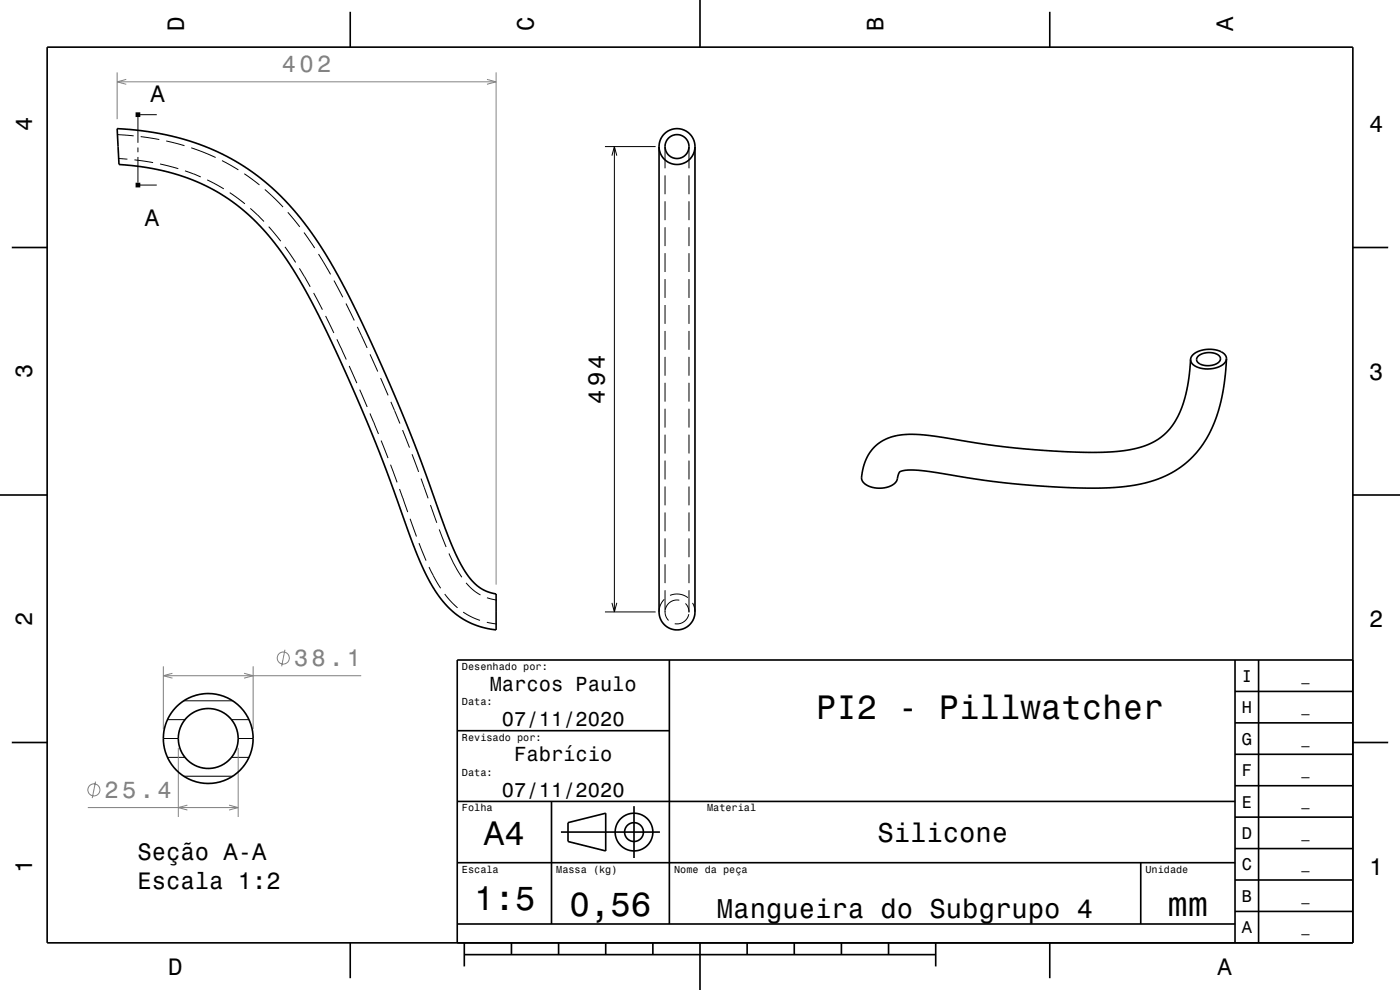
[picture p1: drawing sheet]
<svg xmlns="http://www.w3.org/2000/svg" width="297mm" height="210mm" viewBox="0 0 297 210" stroke-linecap="round" stroke-linejoin="round" font-family="sans-serif">
<g fill="none" stroke="#000" stroke-width=".21">
<path d="M24.9 28.6l3.4 .2M25.2 33.6l1.8 .2M28.5 33.9l4 .6M29.3 24.8v5.5M29.3 31.3v1M29.3 33.3v5.5M29.8 24.3h3.5M29.8 39.3h3.5M29.8 29l4 .6M33.9 34.8l3.9 1M35.3 29.9l3.8 1M39.3 36.2l1.8 .7"/>
<path d="M40.6 31.4l5.1 2M41.1 36.9l1.5 .6M44 38.2l3.5 1.9M47.1 34.1l3.5 1.9M51.8 36.9l3.2 2.3M128.3 31.1h10.8M129.8 33l.5-1.9 .6 1.9M130.3 31.1v98.7M141.1 31.1v4.6M141.1 37.2v4M146.2 31.1v4.6M146.2 37.2v4"/>
<path d="M48.7 40.9l3.3 2.3M53.1 44.2l2.9 2.8M56.2 40.2l3.8 3.7M57 48.1l2.6 3.1M60.5 52.4l2.2 3.3M61.1 45l2.5 3.1M63.5 56.9l1.1 1.7M64.5 49.3l2.3 3.3M64.6 58.6l1.2 2.2M67.6 53.9l2.5 4.3M70.9 59.5l1.8 3.6M141.1 42.7v4"/>
<path d="M141.1 48.2v4M141.1 53.7v4M141.1 59.2v4M146.2 42.7v4M146.2 48.2v4M146.2 53.7v4M146.2 59.2v4M66.5 62.1l1.9 3.6M69.1 67l1.7 3.6M71.5 72l2 4.3M73.4 64.4l1.8 3.6M74.1 77.6l1.6 3.7"/>
<path d="M75.8 69.3l2.1 4.5M78.5 75.2l1.6 3.6M141.1 64.7v4M141.1 70.2v4M141.1 75.7v4M146.2 64.7v4M146.2 70.2v4M146.2 75.7v4M76.3 82.7l1.6 3.6M78.5 87.7l.8 1.8M79.3 89.5l1 2.6M80.7 80.2l1.6 3.7"/>
<path d="M80.9 93.5l1.4 3.7M82.9 98.6l1.3 3.7M82.9 85.2l1.9 4.6M85.4 91.2l1.5 3.8M87.4 96.4l1.4 3.7M141.1 81.2v4M141.1 86.7v4M141.1 92.2v4M141.1 97.7v4M146.2 81.2v4M146.2 86.7v4M146.2 92.2v4"/>
<path d="M146.2 97.7v4M84.8 103.7l1.7 4.9M87 110l1.4 3.8M88.9 115.2l1.5 3.7M89.3 101.5l1.5 4.2M91.3 107.1l1.4 3.8M93.2 112.3l1.4 3.7M95.2 117.4l.9 1.8M96.1 119.2l1.9 3.3M141.1 103.2v4M141.1 108.7v4M141.1 114.2v4"/>
<path d="M141.1 119.7v4M146.2 103.2v4M146.2 108.7v4M146.2 114.2v4M146.2 119.7v4M91 120.3l2.5 4.5M94.3 126l1.4 1.6 1.4 1.3M98.3 129.8l1.7 1.1 1.8 .7M98.9 123.6l1.3 1.4 1.7 1.2M103.3 132l1.9 .3M103.3 126.8l1.9 .5M128.3 129.8h10.8"/>
<path d="M129.8 127.9l.5 1.9 .6-1.9M140.9 127.1l-.8 1.3-.3 1.4M141.1 129.8a2.55 2.55 0 0 0 .7 1.8M141.1 125.2v4.6M141.1 129.7v.1M142.1 126.3a3.8 3.8 0 0 1 3.8 .5M144.1 127.3a2.54 2.54 0 0 0-3 2M145.4 128a2.54 2.54 0 0 1 .8 1.8M146.1 130.3a2.54 2.54 0 0 1-3 2M146.2 125.2v4.6M146.2 129.8v.1M146.9 127.9l.4 .9 .1 1"/>
<path d="M34.6 156.7h3.2M35.5 152.7h3.7M39 148.7h10.4M49.1 152.7h3.7M50.5 156.7h3.2M35.5 160.7h3.7M39 164.7h10.4M49.1 160.7h3.7"/>
</g>
<g fill="none" stroke="#808080" stroke-width=".21">
<path d="M24.8 15.4v9.9M24.8 17.4h80.4M26.8 16.8l-2 .6 2 .5M103.3 16.8l1.9 .6-1.9 .5M105.2 15.4v108.6M60.4 137.8l-.7 3.5M34.6 141.3v13.4M34.6 143.3h42M36.6 142.8l-2 .5 2 .6M37.8 158.7v14.6M50.5 158.7v14.6M51.8 142.8l1.9 .5-1.9 .6"/>
<path d="M53.7 141.3v13.4M18.6 171.3h31.9M20.3 165.8l-.7 3.5M39.8 170.8l-2 .5 2 .5M48.6 170.8l1.9 .5-1.9 .5"/>
<circle cx="60.1" cy="139.6" r="1.28"/>
<circle cx="19.9" cy="167.6" r="1.28"/>
</g>
<g fill="none" stroke="#000" stroke-width=".35">
<path d="M10 10h277v190h-277zM74.3 2.5v7.5M148.5 0v10M222.7 2.5v7.5M24.8 27.3a51.7 51.7 0 0 1 31.3 11.1 65.3 65.3 0 0 1 15.6 20.1 374.4 374.4 0 0 1 22.7 53.6 34.5 34.5 0 0 0 5.8 11.1l1.1 1.1 1 .7 1.4 .6 1.5 .4v7.6a17.1 17.1 0 0 1-13.4-9.2l-1.9-3.4-1.8-4.4a478.9 478.9 0 0 0-12.5-32.4 213.7 213.7 0 0 0-13.5-27.2 45 45 0 0 0-18.6-17.7 48.3 48.3 0 0 0-18.3-4.4zM139.8 31.1a3.8 3.8 0 0 1 3.8-3.8 3.8 3.8 0 0 1 3.8 3.8M139.8 31.1a3.8 3.8 0 0 0 3.8 3.8 3.8 3.8 0 0 0 3.8-3.8M139.8 31.1v98.7a3.8 3.8 0 0 0 3.8 3.8 3.8 3.8 0 0 0 3.8-3.8v-98.7M2.5 52.5h7.5M287 52.5h7.5M252.6 76.2a27.4 27.4 0 0 1-3.8 13.9 14.1 14.1 0 0 1-10.5 5.5 93 93 0 0 1-18.8-.2 257.1 257.1 0 0 1-22-3 16.6 16.6 0 0 0-9.9 .9 9.2 9.2 0 0 0-4.8 7.9M254.2 75.6a3.6 3.6 0 0 1 4.6 .1 1.31 1.31 0 0 1-1.2 1.7 3.1 3.1 0 0 1-3.7-.9v-.4z"/>
<path d="M260.2 76.1a2.95 2.95 0 0 1-2.9 2.1 4.4 4.4 0 0 1-4.6-1.4l-.1-.6M260.2 76.1a2.54 2.54 0 0 0-2.6-1.9 5 5 0 0 0-4.9 1.6l-.1 .4M260.2 76.1a35.1 35.1 0 0 1-4.6 17.5 20.6 20.6 0 0 1-15.1 9.4l-2.3 .3a145.7 145.7 0 0 1-33.2-2l-9.4-1.5-2.2-.1-2 .2a1.19 1.19 0 0 0-1 1.4 3.1 3.1 0 0 1-3.3 2.2 4 4 0 0 1-4.3-1.9v-.4M0 105h10M287 105h10M142 140v56M262 140v60M267 140v60M287 140h-190v60M2.5 157.5h7.5M97 155h45M262 153.3h25"/>
<path d="M262 146.7h25M287 157.5h7.5M97 170h165M117 170v26M119 176.5h21M120.5 174.5l8-2v8l-8-2zM134.5 171v11M262 173.3h25M262 166.7h25M262 160h25M97 196h165M97 183h165"/>
<path d="M242 183v13M262 193.3h25M262 186.7h25M262 180h25M74.3 200v7.5M98.5 202.5h100M98.5 200v5M108.5 200v2.5M118.5 200v2.5M128.5 200v2.5M138.5 200v2.5M148.5 200v10"/>
<path d="M158.5 200v2.5M168.5 200v2.5M178.5 200v2.5M188.5 200v2.5M198.5 200v5M222.7 200v7.5"/>
<circle cx="143.6" cy="31.1" r="2.54"/>
<circle cx="44.2" cy="156.7" r="9.5"/>
<circle cx="44.2" cy="156.7" r="6.4"/>
<circle cx="134.5" cy="176.5" r="2"/>
<circle cx="134.5" cy="176.5" r="4"/>
</g>
<path d="M29.3 23.8v1M29.3 38.8v1" fill="none" stroke="#000" stroke-width="1" stroke-linecap="butt"/>
<g fill="#000">
<path d="M29.3 24.3l.5-.1v.3z" fill-rule="evenodd"/>
<path d="M29.3 39.3l.5-.2v.3z" fill-rule="evenodd"/>
</g>
<g font-size="7.2">
<text x="173.1" y="152.6">PI2 - Pillwatcher</text>
<text x="102.7" y="179.3">A4</text>
<text x="100.6" y="193.1">1:5</text>
<text x="120.8" y="194.3">0,56</text>
<text x="247.7" y="194.3">mm</text>
</g>
<g font-size="5.8">
<text x="186.1" y="178.6">Silicone</text>
<text x="152.1" y="194.6">Mangueira do Subgrupo 4</text>
</g>
<g font-size="5">
<text x="39" y="6.5" transform="rotate(-90 39 6.5)">D</text>
<text x="113.2" y="6.5" transform="rotate(-90 113.2 6.5)">C</text>
<text x="187.4" y="6.5" transform="rotate(-90 187.4 6.5)">B</text>
<text x="261.6" y="6.5" transform="rotate(-90 261.6 6.5)">A</text>
<text x="31.9" y="21.7">A</text>
<text x="6.8" y="27.8" transform="rotate(-90 6.8 27.8)">4</text>
<text x="290.5" y="28.1">4</text>
<text x="30.8" y="47.9">A</text>
<text x="6.8" y="80.3" transform="rotate(-90 6.8 80.3)">3</text>
<text x="290.5" y="80.6">3</text>
<text x="128.3" y="85.7" transform="rotate(-90 128.3 85.7)">494</text>
<text x="6.8" y="132.8" transform="rotate(-90 6.8 132.8)">2</text>
<text x="290.5" y="133.1">2</text>
<text x="6.8" y="185.3" transform="rotate(-90 6.8 185.3)">1</text>
<text x="29.2" y="182.5">Seção A-A</text>
<text x="290.5" y="185.6">1</text>
<text x="29.2" y="188.6">Escala 1:2</text>
<text x="35.7" y="206.8">D</text>
<text x="258.3" y="206.8">A</text>
</g>
<g font-size="5" fill="#808080">
<text x="59.8" y="15.4">402</text>
<text x="62.4" y="141.3">38.1</text>
<text x="22.2" y="169.3">25.4</text>
</g>
<g font-size="4.3">
<text x="103.9" y="146.5">Marcos Paulo</text>
<text x="106.5" y="154">07/11/2020</text>
<text x="109.1" y="161.5">Fabrício</text>
<text x="106.5" y="169">07/11/2020</text>
</g>
<g font-size="3.6">
<text x="263.4" y="144.6">I</text>
<text x="263.4" y="151.3">H</text>
<text x="263.4" y="158">G</text>
<text x="263.4" y="164.6">F</text>
<text x="263.4" y="171.3">E</text>
<text x="263.4" y="178">D</text>
<text x="263.4" y="184.6">C</text>
<text x="263.4" y="191.3">B</text>
<text x="263.4" y="198">A</text>
</g>
<g font-size="2.9">
<text x="276.1" y="144.4">_</text>
<text x="276.1" y="151">_</text>
<text x="276.1" y="157.7">_</text>
<text x="276.1" y="164.4">_</text>
<text x="276.1" y="171">_</text>
<text x="276.1" y="177.7">_</text>
<text x="276.1" y="184.4">_</text>
<text x="276.1" y="191.1">_</text>
<text x="276.1" y="197.7">_</text>
</g>
<g font-size="2.2">
<text x="98" y="142.1">Desenhado por:</text>
<text x="98" y="149.6">Data:</text>
<text x="98" y="157.1">Revisado por:</text>
<text x="98" y="164.6">Data:</text>
<text x="98" y="172.1">Folha</text>
<text x="150" y="172.1">Material</text>
<text x="98" y="185.1">Escala</text>
<text x="118" y="185.1">Massa (kg)</text>
<text x="143" y="185.1">Nome da peça</text>
<text x="243" y="185.1">Unidade</text>
</g>
</svg>
